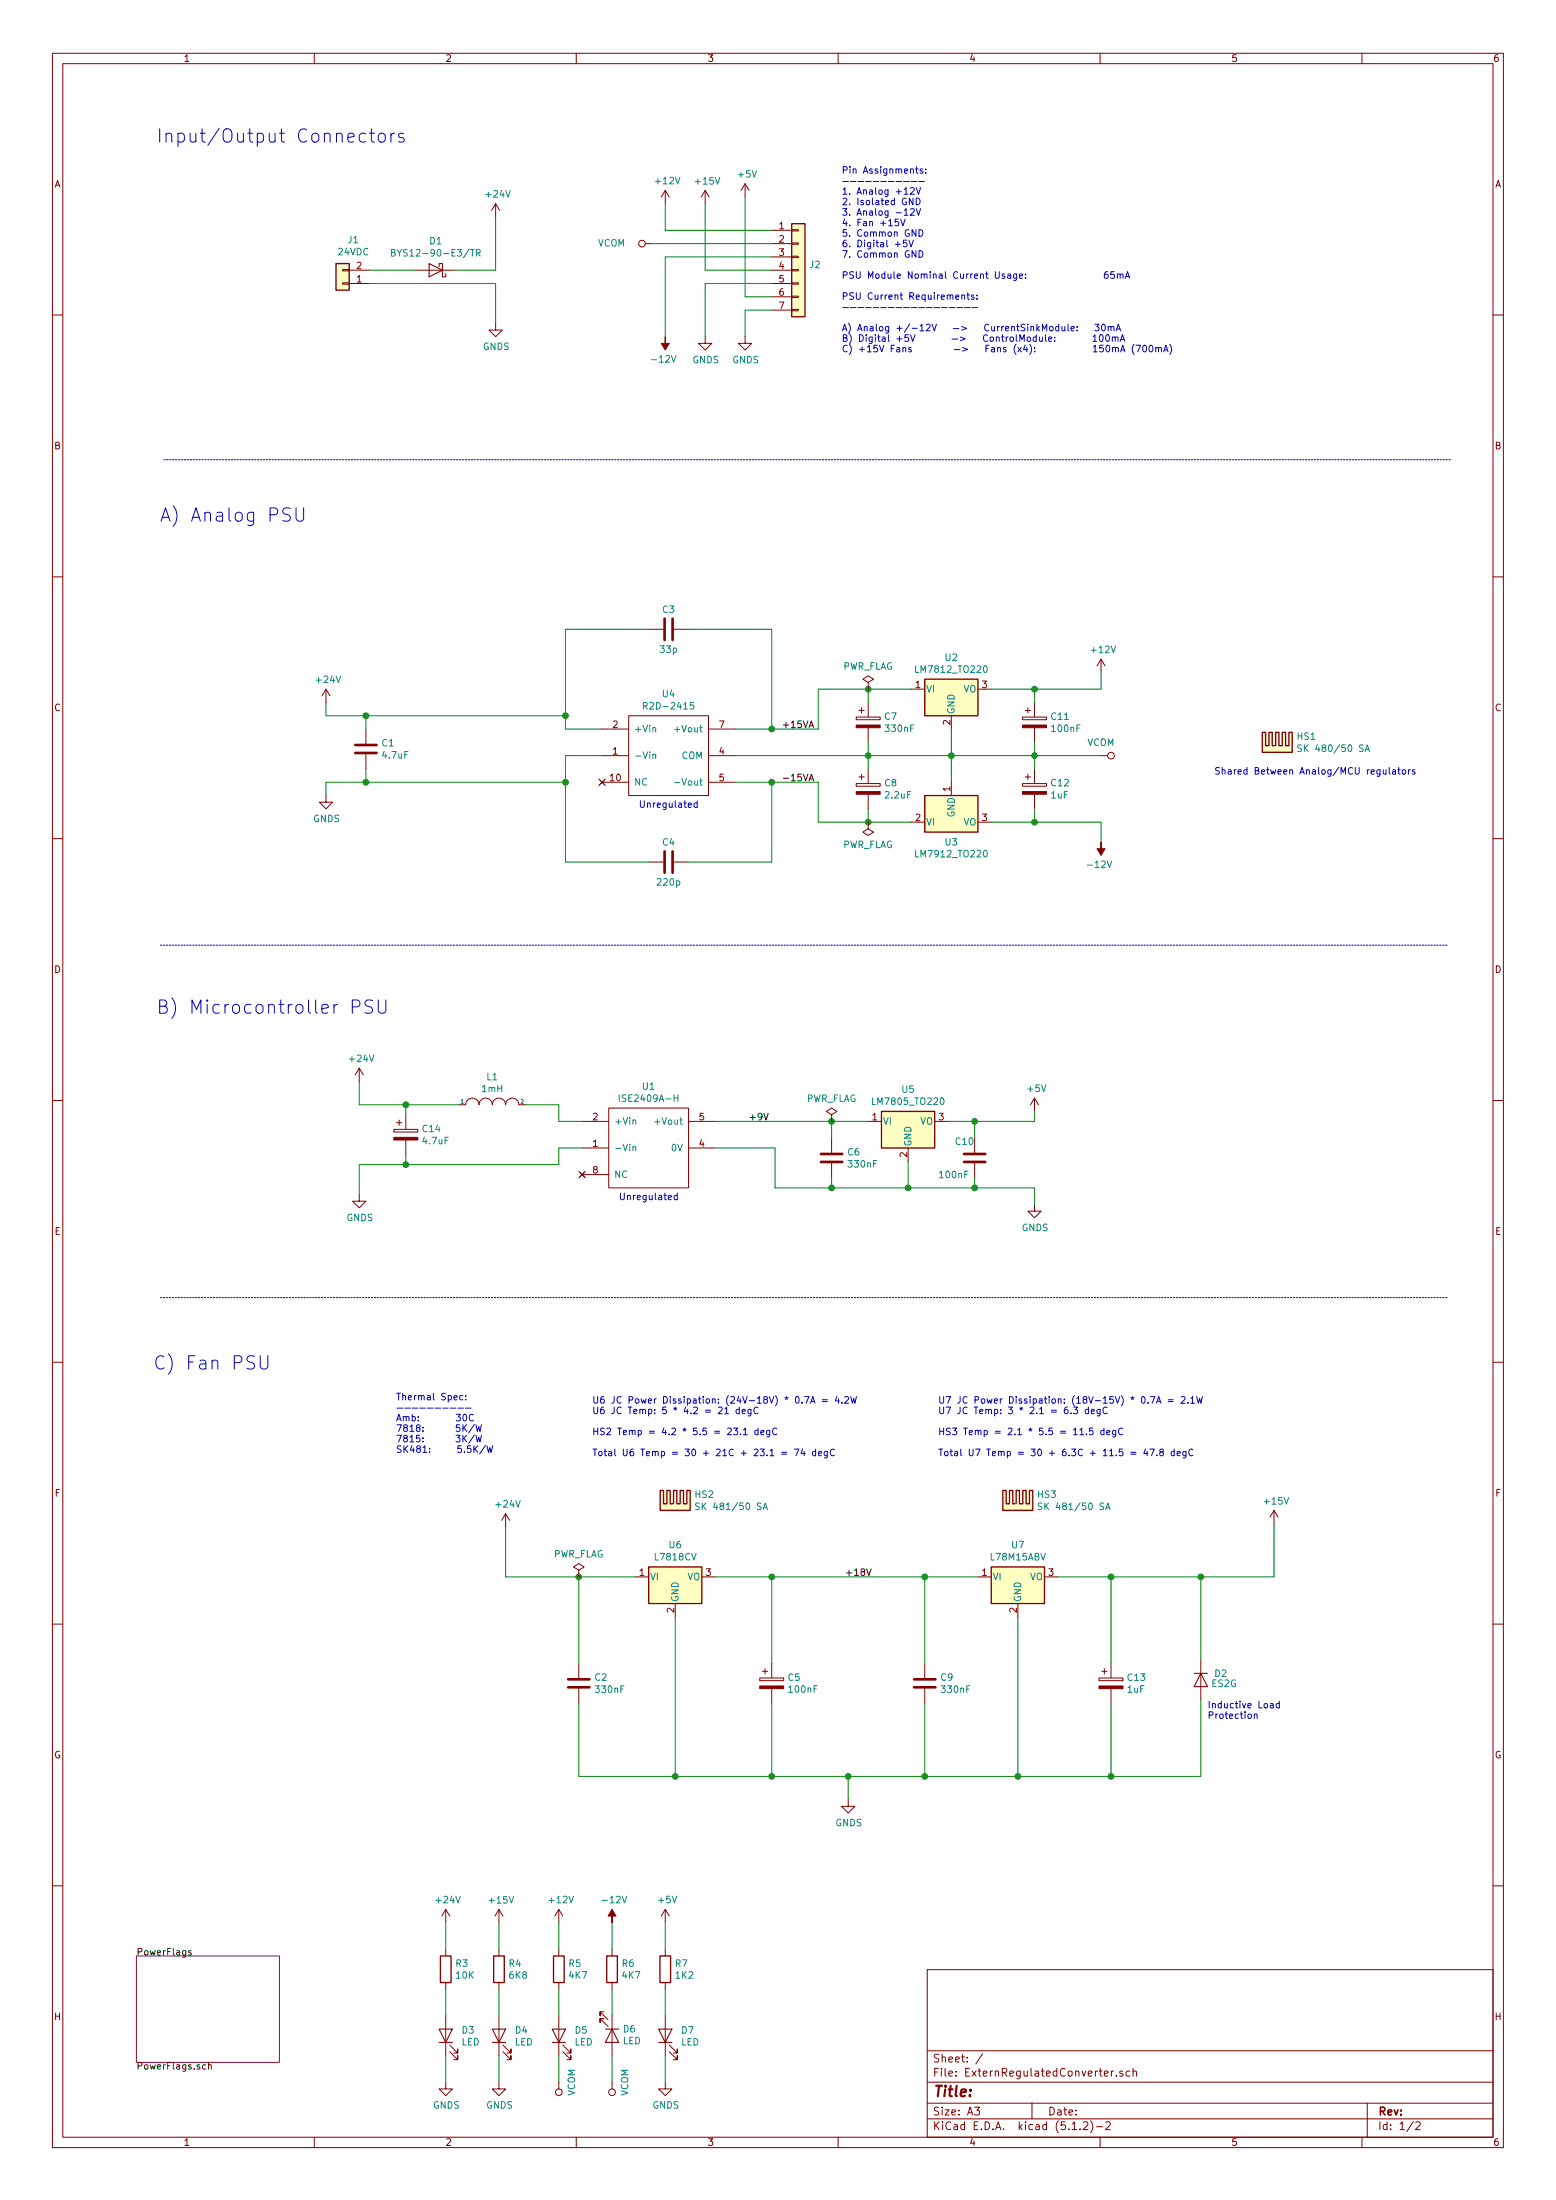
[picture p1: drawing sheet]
EESchema Schematic File Version 4
LIBS:24VIN_ExternRegulatedConverter-cache
EELAYER 29 0
EELAYER END
$Descr A3 11693 16535 portrait
encoding utf-8
Sheet 1 2
Title ""
Date ""
Rev ""
Comp ""
Comment1 ""
Comment2 ""
Comment3 ""
Comment4 ""
$EndDescr
$Comp
L Device:CP C7
U 1 1
P 6525 5425
F 0 "C7" H 6643 5471 50  0000 L CNN
F 1 "330nF" H 6643 5380 50  0000 L CNN
F 2 "Capacitor_SMD:C_0805_2012Metric_Pad1.15x1.40mm_HandSolder" H 6563 5275 50  0001 C CNN
F 3 "~" H 6525 5425 50  0001 C CNN
	1    6525 5425
	1    0    0    -1  
$EndComp
$Comp
L Device:CP C11
U 1 1
P 7775 5425
F 0 "C11" H 7893 5471 50  0000 L CNN
F 1 "100nF" H 7893 5380 50  0000 L CNN
F 2 "Capacitor_SMD:C_0805_2012Metric_Pad1.15x1.40mm_HandSolder" H 7813 5275 50  0001 C CNN
F 3 "~" H 7775 5425 50  0001 C CNN
	1    7775 5425
	1    0    0    -1  
$EndComp
Wire Wire Line
	6525 5275 6525 5175
Wire Wire Line
	6525 5175 6850 5175
Wire Wire Line
	7450 5175 7775 5175
Wire Wire Line
	7775 5175 7775 5275
Wire Wire Line
	7775 5575 7775 5675
Wire Wire Line
	7150 5475 7150 5675
Connection ~ 7150 5675
Wire Wire Line
	7150 5675 7775 5675
Wire Wire Line
	6525 5575 6525 5675
Connection ~ 6525 5675
Wire Wire Line
	6525 5675 7150 5675
Wire Wire Line
	7150 5875 7150 5675
$Comp
L Device:CP C8
U 1 1
P 6525 5925
F 0 "C8" H 6643 5971 50  0000 L CNN
F 1 "2.2uF" H 6643 5880 50  0000 L CNN
F 2 "Capacitor_SMD:CP_Elec_4x5.7" H 6563 5775 50  0001 C CNN
F 3 "~" H 6525 5925 50  0001 C CNN
	1    6525 5925
	1    0    0    -1  
$EndComp
Wire Wire Line
	6525 5675 6525 5775
Wire Wire Line
	6525 6075 6525 6175
Wire Wire Line
	6525 6175 6850 6175
$Comp
L Device:CP C12
U 1 1
P 7775 5925
F 0 "C12" H 7893 5971 50  0000 L CNN
F 1 "1uF" H 7893 5880 50  0000 L CNN
F 2 "Capacitor_SMD:CP_Elec_4x5.7" H 7813 5775 50  0001 C CNN
F 3 "~" H 7775 5925 50  0001 C CNN
	1    7775 5925
	1    0    0    -1  
$EndComp
Wire Wire Line
	7775 5675 7775 5775
Connection ~ 7775 5675
Wire Wire Line
	7775 6075 7775 6175
Wire Wire Line
	7775 6175 7450 6175
Wire Wire Line
	6150 5475 6150 5175
Wire Wire Line
	6150 5175 6525 5175
Connection ~ 6525 5175
Wire Wire Line
	6150 5875 6150 6175
Wire Wire Line
	6150 6175 6525 6175
Connection ~ 6525 6175
$Comp
L Device:C C3
U 1 1
P 5025 4725
F 0 "C3" V 4875 4725 50  0000 C CNN
F 1 "33p" V 5175 4725 50  0000 C CNN
F 2 "Capacitor_SMD:C_1206_3216Metric_Pad1.42x1.75mm_HandSolder" H 5063 4575 50  0001 C CNN
F 3 "~" H 5025 4725 50  0001 C CNN
	1    5025 4725
	0    1    1    0   
$EndComp
Wire Wire Line
	4875 4725 4250 4725
Wire Wire Line
	4250 4725 4250 5375
Wire Wire Line
	4250 5475 4525 5475
Wire Wire Line
	5175 4725 5800 4725
Wire Wire Line
	5800 4725 5800 5475
Wire Wire Line
	5800 5475 6150 5475
$Comp
L Device:C C4
U 1 1
P 5025 6475
F 0 "C4" V 4875 6475 50  0000 C CNN
F 1 "220p" V 5175 6475 50  0000 C CNN
F 2 "Capacitor_SMD:C_1206_3216Metric_Pad1.42x1.75mm_HandSolder" H 5063 6325 50  0001 C CNN
F 3 "~" H 5025 6475 50  0001 C CNN
	1    5025 6475
	0    1    1    0   
$EndComp
Wire Wire Line
	4875 6475 4250 6475
Wire Wire Line
	4250 6475 4250 5875
Wire Wire Line
	4250 5675 4525 5675
Wire Wire Line
	5175 6475 5800 6475
Wire Wire Line
	5800 5875 6150 5875
Wire Wire Line
	2750 5475 2750 5375
Wire Wire Line
	2750 5875 2750 5775
NoConn ~ 4525 5875
$Comp
L power:VCOM #PWR019
U 1 1
P 8275 5675
F 0 "#PWR019" H 8275 5525 50  0001 C CNN
F 1 "VCOM" V 8175 5675 50  0000 C CNN
F 2 "" H 8275 5675 50  0001 C CNN
F 3 "" H 8275 5675 50  0001 C CNN
	1    8275 5675
	0    1    1    0   
$EndComp
Wire Wire Line
	8275 5675 7775 5675
$Comp
L power:-12V #PWR020
U 1 1
P 8275 6325
F 0 "#PWR020" H 8275 6425 50  0001 C CNN
F 1 "-12V" H 8290 6498 50  0000 C CNN
F 2 "" H 8275 6325 50  0001 C CNN
F 3 "" H 8275 6325 50  0001 C CNN
	1    8275 6325
	-1   0    0    1   
$EndComp
Wire Wire Line
	8275 6325 8275 6175
Wire Wire Line
	8275 6175 7775 6175
Connection ~ 7775 6175
$Comp
L power:+12V #PWR018
U 1 1
P 8275 5050
F 0 "#PWR018" H 8275 4900 50  0001 C CNN
F 1 "+12V" H 8290 5223 50  0000 C CNN
F 2 "" H 8275 5050 50  0001 C CNN
F 3 "" H 8275 5050 50  0001 C CNN
	1    8275 5050
	1    0    0    -1  
$EndComp
Wire Wire Line
	8275 5050 8275 5175
Wire Wire Line
	8275 5175 7775 5175
Connection ~ 7775 5175
$Comp
L Connector_Generic:Conn_01x02 J1
U 1 1
P 2575 2125
F 0 "J1" H 2495 1800 50  0000 C CNN
F 1 "24VDC" H 2495 1891 50  0000 C CNN
F 2 "Connector_PinHeader_2.54mm:PinHeader_1x02_P2.54mm_Horizontal" H 2575 2125 50  0001 C CNN
F 3 "~" H 2575 2125 50  0001 C CNN
	1    2575 2125
	-1   0    0    1   
$EndComp
Wire Wire Line
	3725 2125 3725 2425
$Comp
L power:GNDS #PWR06
U 1 1
P 3725 2425
F 0 "#PWR06" H 3725 2175 50  0001 C CNN
F 1 "GNDS" H 3730 2252 50  0000 C CNN
F 2 "" H 3725 2425 50  0001 C CNN
F 3 "" H 3725 2425 50  0001 C CNN
	1    3725 2425
	1    0    0    -1  
$EndComp
Wire Wire Line
	3725 2125 2775 2125
$Comp
L power:+12V #PWR09
U 1 1
P 5000 1525
F 0 "#PWR09" H 5000 1375 50  0001 C CNN
F 1 "+12V" H 5015 1698 50  0000 C CNN
F 2 "" H 5000 1525 50  0001 C CNN
F 3 "" H 5000 1525 50  0001 C CNN
	1    5000 1525
	1    0    0    -1  
$EndComp
$Comp
L power:VCOM #PWR08
U 1 1
P 4900 1825
F 0 "#PWR08" H 4900 1675 50  0001 C CNN
F 1 "VCOM" V 4900 2025 50  0000 L CNN
F 2 "" H 4900 1825 50  0001 C CNN
F 3 "" H 4900 1825 50  0001 C CNN
	1    4900 1825
	0    -1   -1   0   
$EndComp
Wire Wire Line
	5000 1525 5000 1725
Wire Wire Line
	5000 1725 5800 1725
Wire Wire Line
	5800 1825 4900 1825
$Comp
L power:-12V #PWR010
U 1 1
P 5000 2525
F 0 "#PWR010" H 5000 2625 50  0001 C CNN
F 1 "-12V" H 5015 2698 50  0000 C CNN
F 2 "" H 5000 2525 50  0001 C CNN
F 3 "" H 5000 2525 50  0001 C CNN
	1    5000 2525
	-1   0    0    1   
$EndComp
Wire Wire Line
	5000 2525 5000 1925
Wire Wire Line
	5000 1925 5800 1925
$Comp
L power:+5V #PWR011
U 1 1
P 5600 1475
F 0 "#PWR011" H 5600 1325 50  0001 C CNN
F 1 "+5V" H 5615 1648 50  0000 C CNN
F 2 "" H 5600 1475 50  0001 C CNN
F 3 "" H 5600 1475 50  0001 C CNN
	1    5600 1475
	1    0    0    -1  
$EndComp
Wire Wire Line
	5300 1525 5300 2025
Wire Wire Line
	5300 2025 5800 2025
Wire Wire Line
	5300 2525 5300 2125
Wire Wire Line
	5300 2125 5800 2125
$Comp
L Device:D_Schottky D1
U 1 1
P 3275 2025
F 0 "D1" H 3275 1809 50  0000 C CNN
F 1 "BYS12-90-E3/TR" H 3275 1900 50  0000 C CNN
F 2 "Diode_SMD:D_SMA_Handsoldering" H 3275 2025 50  0001 C CNN
F 3 "https://www.vishay.com/docs/88950/bys12-90.pdf" H 3275 2025 50  0001 C CNN
	1    3275 2025
	-1   0    0    1   
$EndComp
Wire Wire Line
	2775 2025 3125 2025
Wire Wire Line
	3425 2025 3725 2025
$Comp
L Mechanical:Heatsink HS1
U 1 1
P 9600 5650
F 0 "HS1" H 9742 5771 50  0000 L CNN
F 1 "SK 480/50 SA" H 9742 5680 50  0000 L CNN
F 2 "FischerElektronikHeatsinks:SK512_SK480_50MM" H 9612 5650 50  0001 C CNN
F 3 "https://docs-emea.rs-online.com/webdocs/0f3d/0900766b80f3d603.pdf" H 9612 5650 50  0001 C CNN
F 4 "SK 480/50 SA" H 9600 5650 50  0001 C CNN "Mfr. No:"
F 5 "Fischer Elektronik" H 9600 5650 50  0001 C CNN "Mfr:"
F 6 "722-6874" H 9600 5650 50  0001 C CNN "RSComponentsNo"
	1    9600 5650
	1    0    0    -1  
$EndComp
Wire Wire Line
	2450 5375 2450 5275
Wire Wire Line
	2450 5875 2450 5975
$Comp
L power:GNDS #PWR02
U 1 1
P 2450 5975
F 0 "#PWR02" H 2450 5725 50  0001 C CNN
F 1 "GNDS" H 2455 5802 50  0000 C CNN
F 2 "" H 2450 5975 50  0001 C CNN
F 3 "" H 2450 5975 50  0001 C CNN
	1    2450 5975
	1    0    0    -1  
$EndComp
$Comp
L Connector_Generic:Conn_01x07 J2
U 1 1
P 6000 2025
F 0 "J2" H 6080 2067 50  0000 L CNN
F 1 "Conn_01x07" H 6080 1976 50  0001 L CNN
F 2 "Connector_Molex:Molex_KK-254_AE-6410-07A_1x07_P2.54mm_Vertical" H 6000 2025 50  0001 C CNN
F 3 "~" H 6000 2025 50  0001 C CNN
	1    6000 2025
	1    0    0    -1  
$EndComp
Wire Wire Line
	5800 2325 5600 2325
Wire Wire Line
	5600 2325 5600 2525
Wire Wire Line
	5800 2225 5600 2225
Wire Wire Line
	5600 2225 5600 1475
$Sheet
S 1025 14700 1075 800 
U 5D48EF64
F0 "PowerFlags" 50
F1 "PowerFlags.sch" 50
$EndSheet
Wire Wire Line
	5525 5475 5800 5475
Wire Wire Line
	5525 5675 6525 5675
Wire Wire Line
	5525 5875 5800 5875
$Comp
L 24VIN_ExternRegulatedConverter-rescue:LM7812_TO220-Regulator_Linear-ExternRegulatedConverter-rescue U2
U 1 1
P 7150 5175
F 0 "U2" H 7150 5414 50  0000 C CNN
F 1 "LM7812_TO220" H 7150 5325 50  0000 C CNN
F 2 "Package_TO_SOT_THT:TO-220-3_Vertical" H 7150 5400 50  0001 C CIN
F 3 "http://www.fairchildsemi.com/ds/LM/LM7805.pdf" H 7150 5125 50  0001 C CNN
	1    7150 5175
	1    0    0    -1  
$EndComp
$Comp
L 24VIN_ExternRegulatedConverter-rescue:LM7912_TO220-Regulator_Linear-ExternRegulatedConverter-rescue U3
U 1 1
P 7150 6175
F 0 "U3" H 7150 6026 50  0000 C CNN
F 1 "LM7912_TO220" H 7150 5937 50  0000 C CNN
F 2 "Package_TO_SOT_THT:TO-220-3_Vertical" H 7150 5975 50  0001 C CIN
F 3 "http://www.fairchildsemi.com/ds/LM/LM7905.pdf" H 7150 6175 50  0001 C CNN
	1    7150 6175
	1    0    0    -1  
$EndComp
Wire Wire Line
	5375 8625 5825 8625
Wire Wire Line
	5825 8625 5825 8925
$Comp
L power:GNDS #PWR017
U 1 1
P 7775 9050
F 0 "#PWR017" H 7775 8800 50  0001 C CNN
F 1 "GNDS" H 7780 8877 50  0000 C CNN
F 2 "" H 7775 9050 50  0001 C CNN
F 3 "" H 7775 9050 50  0001 C CNN
	1    7775 9050
	1    0    0    -1  
$EndComp
NoConn ~ 4375 8825
$Comp
L Device:C C1
U 1 1
P 2750 5625
F 0 "C1" H 2865 5671 50  0000 L CNN
F 1 "4.7uF" H 2865 5580 50  0000 L CNN
F 2 "Capacitor_SMD:CP_Elec_4x5.7" H 2788 5475 50  0001 C CNN
F 3 "~" H 2750 5625 50  0001 C CNN
	1    2750 5625
	1    0    0    -1  
$EndComp
$Comp
L Device:C C2
U 1 1
P 4350 12650
F 0 "C2" H 4465 12696 50  0000 L CNN
F 1 "330nF" H 4465 12605 50  0000 L CNN
F 2 "Capacitor_SMD:C_0805_2012Metric_Pad1.15x1.40mm_HandSolder" H 4388 12500 50  0001 C CNN
F 3 "~" H 4350 12650 50  0001 C CNN
	1    4350 12650
	1    0    0    -1  
$EndComp
Wire Wire Line
	4350 12500 4350 11850
Wire Wire Line
	4350 13350 4350 12800
Wire Wire Line
	4350 11850 3800 11850
Wire Wire Line
	3800 11850 3800 11475
Wire Wire Line
	6375 13350 6375 13525
$Comp
L power:GNDS #PWR015
U 1 1
P 6375 13525
F 0 "#PWR015" H 6375 13275 50  0001 C CNN
F 1 "GNDS" H 6380 13352 50  0000 C CNN
F 2 "" H 6375 13525 50  0001 C CNN
F 3 "" H 6375 13525 50  0001 C CNN
	1    6375 13525
	1    0    0    -1  
$EndComp
Connection ~ 4350 11850
Wire Wire Line
	5800 12800 5800 13350
Wire Wire Line
	5800 11850 5800 12500
Wire Wire Line
	2700 8750 2700 8975
$Comp
L power:GNDS #PWR04
U 1 1
P 2700 8975
F 0 "#PWR04" H 2700 8725 50  0001 C CNN
F 1 "GNDS" H 2705 8802 50  0000 C CNN
F 2 "" H 2700 8975 50  0001 C CNN
F 3 "" H 2700 8975 50  0001 C CNN
	1    2700 8975
	1    0    0    -1  
$EndComp
$Comp
L power:+15V #PWR013
U 1 1
P 5300 1525
F 0 "#PWR013" H 5300 1375 50  0001 C CNN
F 1 "+15V" H 5315 1696 50  0000 C CNN
F 2 "" H 5300 1525 50  0001 C CNN
F 3 "" H 5300 1525 50  0001 C CNN
	1    5300 1525
	1    0    0    -1  
$EndComp
Text Notes 6325 2650 0    50   ~ 0
Pin Assignments:\n———————————\n1. Analog +12V\n2. Isolated GND\n3. Analog -12V\n4. Fan +15V\n5. Common GND\n6. Digital +5V\n7. Common GND\n\nPSU Module Nominal Current Usage:               65mA\n\nPSU Current Requirements:\n——————————————————\n\nA) Analog +/-12V   —>   CurrentSinkModule:   30mA\nB) Digital +5V       —>   ControlModule:       100mA\nC) +15V Fans        —>   Fans (x4):           150mA (700mA)
$Comp
L power:GNDS #PWR014
U 1 1
P 5600 2525
F 0 "#PWR014" H 5600 2275 50  0001 C CNN
F 1 "GNDS" H 5605 2352 50  0000 C CNN
F 2 "" H 5600 2525 50  0001 C CNN
F 3 "" H 5600 2525 50  0001 C CNN
	1    5600 2525
	1    0    0    -1  
$EndComp
$Comp
L power:GNDS #PWR012
U 1 1
P 5300 2525
F 0 "#PWR012" H 5300 2275 50  0001 C CNN
F 1 "GNDS" H 5305 2352 50  0000 C CNN
F 2 "" H 5300 2525 50  0001 C CNN
F 3 "" H 5300 2525 50  0001 C CNN
	1    5300 2525
	1    0    0    -1  
$EndComp
$Comp
L Device:CP C5
U 1 1
P 5800 12650
F 0 "C5" H 5917 12695 50  0000 L CNN
F 1 "100nF" H 5917 12606 50  0000 L CNN
F 2 "Capacitor_SMD:CP_Elec_4x5.7" H 5838 12500 50  0001 C CNN
F 3 "~" H 5800 12650 50  0001 C CNN
	1    5800 12650
	1    0    0    -1  
$EndComp
Wire Wire Line
	2700 8300 3050 8300
Wire Wire Line
	2700 8300 2700 8125
Text Notes 1175 1075 0    100  ~ 0
Input/Output Connectors
Text Notes 1175 7625 0    100  ~ 0
B) Microcontroller PSU
Text Notes 1200 3925 0    100  ~ 0
A) Analog PSU
Text Notes 1150 10300 0    100  ~ 0
C) Fan PSU
$Comp
L Device:C C6
U 1 1
P 6250 8700
F 0 "C6" H 6365 8746 50  0000 L CNN
F 1 "330nF" H 6365 8655 50  0000 L CNN
F 2 "Capacitor_SMD:C_0805_2012Metric_Pad1.15x1.40mm_HandSolder" H 6288 8550 50  0001 C CNN
F 3 "~" H 6250 8700 50  0001 C CNN
	1    6250 8700
	1    0    0    -1  
$EndComp
Wire Wire Line
	6250 8550 6250 8425
Wire Wire Line
	6250 8925 6250 8850
Wire Wire Line
	5825 8925 6250 8925
Wire Wire Line
	6250 8425 6525 8425
Connection ~ 6250 8425
Wire Wire Line
	6825 8725 6825 8925
Wire Wire Line
	6250 8925 6825 8925
Connection ~ 6250 8925
Connection ~ 6825 8925
Wire Wire Line
	7325 8925 7775 8925
Wire Wire Line
	6825 8925 7325 8925
Connection ~ 7325 8925
Wire Wire Line
	7325 8850 7325 8925
Wire Wire Line
	7325 8425 7775 8425
Wire Wire Line
	7125 8425 7325 8425
Connection ~ 7325 8425
Wire Wire Line
	7325 8425 7325 8550
$Comp
L Device:C C10
U 1 1
P 7325 8700
F 0 "C10" H 7175 8825 50  0000 L CNN
F 1 "100nF" H 7050 8575 50  0000 L CNN
F 2 "Capacitor_SMD:C_0805_2012Metric_Pad1.15x1.40mm_HandSolder" H 7363 8550 50  0001 C CNN
F 3 "~" H 7325 8700 50  0001 C CNN
	1    7325 8700
	1    0    0    -1  
$EndComp
$Comp
L 24VIN_ExternRegulatedConverter-rescue:LM7805_TO220-Regulator_Linear-ExternRegulatedConverter-rescue U5
U 1 1
P 6825 8425
F 0 "U5" H 6825 8667 50  0000 C CNN
F 1 "LM7805_TO220" H 6825 8576 50  0000 C CNN
F 2 "Package_TO_SOT_THT:TO-220-3_Vertical" H 6825 8650 50  0001 C CIN
F 3 "http://www.fairchildsemi.com/ds/LM/LM7805.pdf" H 6825 8375 50  0001 C CNN
	1    6825 8425
	1    0    0    -1  
$EndComp
Wire Wire Line
	5375 8425 6250 8425
Wire Wire Line
	7775 8925 7775 9050
Wire Wire Line
	3725 2025 3725 1625
$Comp
L power:+24V #PWR05
U 1 1
P 3725 1625
F 0 "#PWR05" H 3725 1475 50  0001 C CNN
F 1 "+24V" H 3740 1798 50  0000 C CNN
F 2 "" H 3725 1625 50  0001 C CNN
F 3 "" H 3725 1625 50  0001 C CNN
	1    3725 1625
	1    0    0    -1  
$EndComp
$Comp
L power:+24V #PWR01
U 1 1
P 2450 5275
F 0 "#PWR01" H 2450 5125 50  0001 C CNN
F 1 "+24V" H 2465 5448 50  0000 C CNN
F 2 "" H 2450 5275 50  0001 C CNN
F 3 "" H 2450 5275 50  0001 C CNN
	1    2450 5275
	1    0    0    -1  
$EndComp
$Comp
L power:+24V #PWR07
U 1 1
P 3800 11475
F 0 "#PWR07" H 3800 11325 50  0001 C CNN
F 1 "+24V" H 3815 11648 50  0000 C CNN
F 2 "" H 3800 11475 50  0001 C CNN
F 3 "" H 3800 11475 50  0001 C CNN
	1    3800 11475
	1    0    0    -1  
$EndComp
$Comp
L power:+24V #PWR03
U 1 1
P 2700 8125
F 0 "#PWR03" H 2700 7975 50  0001 C CNN
F 1 "+24V" H 2715 8298 50  0000 C CNN
F 2 "" H 2700 8125 50  0001 C CNN
F 3 "" H 2700 8125 50  0001 C CNN
	1    2700 8125
	1    0    0    -1  
$EndComp
Wire Wire Line
	2750 5375 2450 5375
Wire Wire Line
	2450 5875 2750 5875
Connection ~ 2750 5875
Text Notes 4800 6075 0    50   ~ 0
Unregulated
Text Notes 4650 9025 0    50   ~ 0
Unregulated
Text Label 5875 5475 0    50   ~ 0
+15VA
Text Label 5875 5875 0    50   ~ 0
-15VA
Connection ~ 2750 5375
Connection ~ 4250 5375
Wire Wire Line
	4250 5375 4250 5475
Connection ~ 4250 5875
Wire Wire Line
	4250 5875 4250 5675
Wire Wire Line
	2750 5875 4250 5875
$Comp
L power:+5V #PWR016
U 1 1
P 7775 8350
F 0 "#PWR016" H 7775 8200 50  0001 C CNN
F 1 "+5V" H 7790 8523 50  0000 C CNN
F 2 "" H 7775 8350 50  0001 C CNN
F 3 "" H 7775 8350 50  0001 C CNN
	1    7775 8350
	1    0    0    -1  
$EndComp
Wire Wire Line
	7775 8350 7775 8425
Text Notes 2975 10925 0    50   ~ 0
Thermal Spec:\n——————————\nAmb:       30C\n7818:      5K/W\n7815:      3K/W\nSK481:     5.5K/W\n
Wire Wire Line
	4350 11850 4775 11850
Wire Notes Line
	10900 3450 1225 3450
Wire Notes Line
	10875 7100 1200 7100
Wire Notes Line
	10875 9750 1200 9750
$Comp
L 24VIN_ExternRegulatedConverter-rescue:LM7818_TO220-Regulator_Linear-ExternRegulatedConverter-rescue U6
U 1 1
P 5075 11850
F 0 "U6" H 5075 12092 50  0000 C CNN
F 1 "L7818CV" H 5075 12001 50  0000 C CNN
F 2 "Package_TO_SOT_THT:TO-220-3_Vertical" H 5075 12075 50  0001 C CIN
F 3 "https://docs-emea.rs-online.com/webdocs/1282/0900766b81282455.pdf" H 5075 11800 50  0001 C CNN
F 4 "STMicroelectronics" H 5075 11850 50  0001 C CNN "Mfr:"
F 5 "793-1352" H 5075 11850 50  0001 C CNN "RSComponentsNo"
	1    5075 11850
	1    0    0    -1  
$EndComp
$Comp
L 24VIN_ExternRegulatedConverter-rescue:LM7815_TO220-Regulator_Linear-ExternRegulatedConverter-rescue U7
U 1 1
P 7650 11850
F 0 "U7" H 7650 12092 50  0000 C CNN
F 1 "L78M15ABV" H 7650 12001 50  0000 C CNN
F 2 "Package_TO_SOT_THT:TO-220-3_Vertical" H 7650 12075 50  0001 C CIN
F 3 "https://docs-emea.rs-online.com/webdocs/0dbd/0900766b80dbd968.pdf" H 7650 11800 50  0001 C CNN
F 4 "STMicroelectronics" H 7650 11850 50  0001 C CNN "Mfr:"
F 5 "686-9776" H 7650 11850 50  0001 C CNN "RSComponentsNo"
	1    7650 11850
	1    0    0    -1  
$EndComp
Wire Wire Line
	4350 13350 5075 13350
Wire Wire Line
	5375 11850 5800 11850
Wire Wire Line
	5075 12150 5075 13350
Connection ~ 5075 13350
Wire Wire Line
	5075 13350 5800 13350
Connection ~ 5800 11850
Connection ~ 5800 13350
Wire Wire Line
	5800 13350 6375 13350
Wire Wire Line
	5800 11850 6950 11850
Wire Wire Line
	8350 12800 8350 13350
Wire Wire Line
	8350 11850 8350 12500
$Comp
L Device:CP C13
U 1 1
P 8350 12650
F 0 "C13" H 8467 12695 50  0000 L CNN
F 1 "1uF" H 8467 12606 50  0000 L CNN
F 2 "Capacitor_SMD:CP_Elec_4x5.7" H 8388 12500 50  0001 C CNN
F 3 "~" H 8350 12650 50  0001 C CNN
	1    8350 12650
	1    0    0    -1  
$EndComp
Wire Wire Line
	7950 11850 8350 11850
Wire Wire Line
	7650 12150 7650 13350
Connection ~ 7650 13350
Wire Wire Line
	7650 13350 8350 13350
$Comp
L Device:C C9
U 1 1
P 6950 12650
F 0 "C9" H 7065 12696 50  0000 L CNN
F 1 "330nF" H 7065 12605 50  0000 L CNN
F 2 "Capacitor_SMD:C_0805_2012Metric_Pad1.15x1.40mm_HandSolder" H 6988 12500 50  0001 C CNN
F 3 "~" H 6950 12650 50  0001 C CNN
	1    6950 12650
	1    0    0    -1  
$EndComp
Wire Wire Line
	6950 12500 6950 11850
Wire Wire Line
	6950 13350 6950 12800
Connection ~ 6950 11850
Wire Wire Line
	6950 11850 7350 11850
Connection ~ 6950 13350
Wire Wire Line
	6950 13350 7650 13350
Connection ~ 8350 11850
Connection ~ 8350 13350
Connection ~ 6375 13350
Wire Wire Line
	6375 13350 6950 13350
Wire Wire Line
	8350 13350 9025 13350
Wire Wire Line
	8350 11850 9025 11850
Text Notes 9075 12925 0    50   ~ 0
Inductive Load\nProtection
$Comp
L Device:D D2
U 1 1
P 9025 12625
F 0 "D2" V 8975 12775 50  0000 C CNN
F 1 "ES2G" V 9050 12800 50  0000 C CNN
F 2 "Diode_SMD:D_SMA_Handsoldering" H 9025 12625 50  0001 C CNN
F 3 "https://www.vishay.com/docs/88588/es2f.pdf" H 9025 12625 50  0001 C CNN
	1    9025 12625
	0    1    1    0   
$EndComp
Wire Wire Line
	9025 12775 9025 13350
Wire Wire Line
	9025 12475 9025 11850
Connection ~ 9025 11850
Wire Wire Line
	9025 11850 9575 11850
$Comp
L power:+15V #PWR021
U 1 1
P 9575 11450
F 0 "#PWR021" H 9575 11300 50  0001 C CNN
F 1 "+15V" H 9590 11621 50  0000 C CNN
F 2 "" H 9575 11450 50  0001 C CNN
F 3 "" H 9575 11450 50  0001 C CNN
	1    9575 11450
	1    0    0    -1  
$EndComp
Wire Wire Line
	9575 11850 9575 11450
$Comp
L Mechanical:Heatsink HS2
U 1 1
P 5075 11350
F 0 "HS2" H 5217 11471 50  0000 L CNN
F 1 "SK 481/50 SA" H 5217 11380 50  0000 L CNN
F 2 "FischerElektronikHeatsinks:SK481_SK480_25MM" H 5087 11350 50  0001 C CNN
F 3 "https://docs-emea.rs-online.com/webdocs/0f3d/0900766b80f3d603.pdf" H 5087 11350 50  0001 C CNN
F 4 "SK 481/50 SA" H 5075 11350 50  0001 C CNN "Mfr. No:"
F 5 "Fischer Elektronik" H 5075 11350 50  0001 C CNN "Mfr:"
F 6 "722-6864" H 5075 11350 50  0001 C CNN "RSComponentsNo"
F 7 "5.5K/W" H 5075 11350 50  0001 C CNN "Type"
	1    5075 11350
	1    0    0    -1  
$EndComp
Text Notes 9125 5825 0    50   ~ 0
Shared Between Analog/MCU regulators
$Comp
L DCConverters:ISE2409A-H U1
U 1 1
P 4875 8625
F 0 "U1" H 4875 9090 50  0000 C CNN
F 1 "ISE2409A-H" H 4875 8999 50  0000 C CNN
F 2 "XPower_Converter_DCDC:ISE" H 4875 8725 50  0001 C CNN
F 3 "https://docs-emea.rs-online.com/webdocs/150c/0900766b8150c3ee.pdf" H 4875 8725 50  0001 C CNN
F 4 "122-7381" H 4875 8625 50  0001 C CNN "RSComponentsNo"
	1    4875 8625
	1    0    0    -1  
$EndComp
$Comp
L DCConverters:R2D-2415 U4
U 1 1
P 5025 5675
F 0 "U4" H 5025 6140 50  0000 C CNN
F 1 "R2D-2415" H 5025 6049 50  0000 C CNN
F 2 "RS6:R2D" H 5025 5775 50  0001 C CNN
F 3 "https://www.mouser.co.uk/datasheet/2/468/R2S_R2D-958354.pdf" H 5025 5775 50  0001 C CNN
	1    5025 5675
	1    0    0    -1  
$EndComp
Connection ~ 5800 5475
Connection ~ 5800 5875
Wire Wire Line
	5800 5875 5800 6475
$Comp
L power:PWR_FLAG #FLG0101
U 1 1
P 4350 11850
F 0 "#FLG0101" H 4350 11925 50  0001 C CNN
F 1 "PWR_FLAG" H 4350 12023 50  0000 C CNN
F 2 "" H 4350 11850 50  0001 C CNN
F 3 "~" H 4350 11850 50  0001 C CNN
	1    4350 11850
	1    0    0    -1  
$EndComp
$Comp
L power:PWR_FLAG #FLG0102
U 1 1
P 6250 8425
F 0 "#FLG0102" H 6250 8500 50  0001 C CNN
F 1 "PWR_FLAG" H 6250 8598 50  0000 C CNN
F 2 "" H 6250 8425 50  0001 C CNN
F 3 "~" H 6250 8425 50  0001 C CNN
	1    6250 8425
	1    0    0    -1  
$EndComp
$Comp
L Device:CP C14
U 1 1
P 3050 8525
F 0 "C14" H 3168 8571 50  0000 L CNN
F 1 "4.7uF" H 3168 8480 50  0000 L CNN
F 2 "Capacitor_SMD:CP_Elec_4x5.7" H 3088 8375 50  0001 C CNN
F 3 "~" H 3050 8525 50  0001 C CNN
	1    3050 8525
	1    0    0    -1  
$EndComp
Wire Wire Line
	3050 8300 3050 8375
Wire Wire Line
	3050 8675 3050 8750
Wire Wire Line
	4375 8625 4200 8625
Wire Wire Line
	4200 8625 4200 8750
Wire Wire Line
	4200 8300 4200 8425
Wire Wire Line
	4200 8425 4375 8425
Connection ~ 3050 8300
Connection ~ 3050 8750
Wire Wire Line
	3050 8750 2700 8750
Wire Wire Line
	3050 8750 4200 8750
Wire Wire Line
	3050 8300 3450 8300
Wire Wire Line
	2750 5375 4250 5375
Text Label 5625 8425 0    50   ~ 0
+9V
Text Label 6350 11850 0    50   ~ 0
+18V
$Comp
L power:PWR_FLAG #FLG0103
U 1 1
P 6525 6175
F 0 "#FLG0103" H 6525 6250 50  0001 C CNN
F 1 "PWR_FLAG" H 6525 6348 50  0000 C CNN
F 2 "" H 6525 6175 50  0001 C CNN
F 3 "~" H 6525 6175 50  0001 C CNN
	1    6525 6175
	-1   0    0    1   
$EndComp
$Comp
L Mechanical:Heatsink HS3
U 1 1
P 7650 11350
F 0 "HS3" H 7792 11471 50  0000 L CNN
F 1 "SK 481/50 SA" H 7792 11380 50  0000 L CNN
F 2 "FischerElektronikHeatsinks:SK481_SK480_25MM" H 7662 11350 50  0001 C CNN
F 3 "https://docs-emea.rs-online.com/webdocs/0f3d/0900766b80f3d603.pdf" H 7662 11350 50  0001 C CNN
F 4 "SK 481/50 SA" H 7650 11350 50  0001 C CNN "Mfr. No:"
F 5 "Fischer Elektronik" H 7650 11350 50  0001 C CNN "Mfr:"
F 6 "722-6864" H 7650 11350 50  0001 C CNN "RSComponentsNo"
F 7 "5.5K/W" H 7650 11350 50  0001 C CNN "Type"
	1    7650 11350
	1    0    0    -1  
$EndComp
Text Notes 4450 10950 0    50   ~ 0
U6 JC Power Dissipation: (24V-18V) * 0.7A = 4.2W \nU6 JC Temp: 5 * 4.2 = 21 degC \n\nHS2 Temp = 4.2 * 5.5 = 23.1 degC\n\nTotal U6 Temp = 30 + 21C + 23.1 = 74 degC
Text Notes 7050 10950 0    50   ~ 0
U7 JC Power Dissipation: (18V-15V) * 0.7A = 2.1W \nU7 JC Temp: 3 * 2.1 = 6.3 degC\n  \nHS3 Temp = 2.1 * 5.5 = 11.5 degC\n\nTotal U7 Temp = 30 + 6.3C + 11.5 = 47.8 degC
$Comp
L power:PWR_FLAG #FLG0104
U 1 1
P 6525 5175
F 0 "#FLG0104" H 6525 5250 50  0001 C CNN
F 1 "PWR_FLAG" H 6525 5348 50  0000 C CNN
F 2 "" H 6525 5175 50  0001 C CNN
F 3 "~" H 6525 5175 50  0001 C CNN
	1    6525 5175
	1    0    0    -1  
$EndComp
$Comp
L pspice:INDUCTOR L1
U 1 1
P 3700 8300
F 0 "L1" H 3700 8511 50  0000 C CNN
F 1 "1mH" H 3700 8422 50  0000 C CNN
F 2 "Inductor_SMD:L_Neosid_SM-NE127_HandSoldering" H 3700 8300 50  0001 C CNN
F 3 "~" H 3700 8300 50  0001 C CNN
	1    3700 8300
	1    0    0    -1  
$EndComp
Wire Wire Line
	3950 8300 4200 8300
$Comp
L power:+24V #PWR022
U 1 1
P 3350 14450
F 0 "#PWR022" H 3350 14300 50  0001 C CNN
F 1 "+24V" H 3365 14623 50  0000 C CNN
F 2 "" H 3350 14450 50  0001 C CNN
F 3 "" H 3350 14450 50  0001 C CNN
	1    3350 14450
	1    0    0    -1  
$EndComp
$Comp
L power:+12V #PWR028
U 1 1
P 4200 14450
F 0 "#PWR028" H 4200 14300 50  0001 C CNN
F 1 "+12V" H 4215 14623 50  0000 C CNN
F 2 "" H 4200 14450 50  0001 C CNN
F 3 "" H 4200 14450 50  0001 C CNN
	1    4200 14450
	1    0    0    -1  
$EndComp
$Comp
L power:-12V #PWR030
U 1 1
P 4600 14450
F 0 "#PWR030" H 4600 14550 50  0001 C CNN
F 1 "-12V" H 4615 14623 50  0000 C CNN
F 2 "" H 4600 14450 50  0001 C CNN
F 3 "" H 4600 14450 50  0001 C CNN
	1    4600 14450
	1    0    0    -1  
$EndComp
$Comp
L power:+15V #PWR024
U 1 1
P 3750 14450
F 0 "#PWR024" H 3750 14300 50  0001 C CNN
F 1 "+15V" H 3765 14621 50  0000 C CNN
F 2 "" H 3750 14450 50  0001 C CNN
F 3 "" H 3750 14450 50  0001 C CNN
	1    3750 14450
	1    0    0    -1  
$EndComp
$Comp
L power:+5V #PWR032
U 1 1
P 5000 14450
F 0 "#PWR032" H 5000 14300 50  0001 C CNN
F 1 "+5V" H 5015 14623 50  0000 C CNN
F 2 "" H 5000 14450 50  0001 C CNN
F 3 "" H 5000 14450 50  0001 C CNN
	1    5000 14450
	1    0    0    -1  
$EndComp
$Comp
L Device:R R3
U 1 1
P 3350 14800
F 0 "R3" H 3420 14845 50  0000 L CNN
F 1 "10K" H 3420 14756 50  0000 L CNN
F 2 "Resistor_SMD:R_1206_3216Metric_Pad1.42x1.75mm_HandSolder" V 3280 14800 50  0001 C CNN
F 3 "~" H 3350 14800 50  0001 C CNN
	1    3350 14800
	1    0    0    -1  
$EndComp
$Comp
L Device:R R4
U 1 1
P 3750 14800
F 0 "R4" H 3820 14845 50  0000 L CNN
F 1 "6K8" H 3820 14756 50  0000 L CNN
F 2 "Resistor_SMD:R_1206_3216Metric_Pad1.42x1.75mm_HandSolder" V 3680 14800 50  0001 C CNN
F 3 "~" H 3750 14800 50  0001 C CNN
	1    3750 14800
	1    0    0    -1  
$EndComp
$Comp
L Device:R R6
U 1 1
P 4600 14800
F 0 "R6" H 4670 14845 50  0000 L CNN
F 1 "4K7" H 4670 14756 50  0000 L CNN
F 2 "Resistor_SMD:R_1206_3216Metric_Pad1.42x1.75mm_HandSolder" V 4530 14800 50  0001 C CNN
F 3 "~" H 4600 14800 50  0001 C CNN
	1    4600 14800
	1    0    0    -1  
$EndComp
$Comp
L Device:R R7
U 1 1
P 5000 14800
F 0 "R7" H 5070 14845 50  0000 L CNN
F 1 "1K2" H 5070 14756 50  0000 L CNN
F 2 "Resistor_SMD:R_1206_3216Metric_Pad1.42x1.75mm_HandSolder" V 4930 14800 50  0001 C CNN
F 3 "~" H 5000 14800 50  0001 C CNN
	1    5000 14800
	1    0    0    -1  
$EndComp
$Comp
L Device:R R5
U 1 1
P 4200 14800
F 0 "R5" H 4270 14845 50  0000 L CNN
F 1 "4K7" H 4270 14756 50  0000 L CNN
F 2 "Resistor_SMD:R_1206_3216Metric_Pad1.42x1.75mm_HandSolder" V 4130 14800 50  0001 C CNN
F 3 "~" H 4200 14800 50  0001 C CNN
	1    4200 14800
	1    0    0    -1  
$EndComp
$Comp
L Device:LED D3
U 1 1
P 3350 15300
F 0 "D3" V 3388 15183 50  0000 R CNN
F 1 "LED" V 3299 15183 50  0000 R CNN
F 2 "LED_THT:LED_D3.0mm" H 3350 15300 50  0001 C CNN
F 3 "~" H 3350 15300 50  0001 C CNN
F 4 "2.64" V 3350 15300 50  0001 C CNN "Vf"
	1    3350 15300
	0    -1   -1   0   
$EndComp
$Comp
L power:GNDS #PWR023
U 1 1
P 3350 15650
F 0 "#PWR023" H 3350 15400 50  0001 C CNN
F 1 "GNDS" H 3355 15479 50  0000 C CNN
F 2 "" H 3350 15650 50  0001 C CNN
F 3 "" H 3350 15650 50  0001 C CNN
	1    3350 15650
	1    0    0    -1  
$EndComp
$Comp
L Device:LED D4
U 1 1
P 3750 15300
F 0 "D4" V 3788 15183 50  0000 R CNN
F 1 "LED" V 3699 15183 50  0000 R CNN
F 2 "LED_THT:LED_D3.0mm" H 3750 15300 50  0001 C CNN
F 3 "~" H 3750 15300 50  0001 C CNN
F 4 "2.64" V 3750 15300 50  0001 C CNN "Vf"
	1    3750 15300
	0    -1   -1   0   
$EndComp
$Comp
L Device:LED D5
U 1 1
P 4200 15300
F 0 "D5" V 4238 15183 50  0000 R CNN
F 1 "LED" V 4149 15183 50  0000 R CNN
F 2 "LED_THT:LED_D3.0mm" H 4200 15300 50  0001 C CNN
F 3 "~" H 4200 15300 50  0001 C CNN
F 4 "2.64" V 4200 15300 50  0001 C CNN "Vf"
	1    4200 15300
	0    -1   -1   0   
$EndComp
$Comp
L Device:LED D6
U 1 1
P 4600 15300
F 0 "D6" V 4548 15379 50  0000 L CNN
F 1 "LED" V 4637 15379 50  0000 L CNN
F 2 "LED_THT:LED_D3.0mm" H 4600 15300 50  0001 C CNN
F 3 "~" H 4600 15300 50  0001 C CNN
F 4 "2.64" V 4600 15300 50  0001 C CNN "Vf"
	1    4600 15300
	0    1    1    0   
$EndComp
$Comp
L Device:LED D7
U 1 1
P 5000 15300
F 0 "D7" V 5038 15183 50  0000 R CNN
F 1 "LED" V 4949 15183 50  0000 R CNN
F 2 "LED_THT:LED_D3.0mm" H 5000 15300 50  0001 C CNN
F 3 "~" H 5000 15300 50  0001 C CNN
F 4 "2.64" V 5000 15300 50  0001 C CNN "Vf"
	1    5000 15300
	0    -1   -1   0   
$EndComp
$Comp
L power:GNDS #PWR027
U 1 1
P 3750 15650
F 0 "#PWR027" H 3750 15400 50  0001 C CNN
F 1 "GNDS" H 3755 15479 50  0000 C CNN
F 2 "" H 3750 15650 50  0001 C CNN
F 3 "" H 3750 15650 50  0001 C CNN
	1    3750 15650
	1    0    0    -1  
$EndComp
$Comp
L power:GNDS #PWR033
U 1 1
P 5000 15650
F 0 "#PWR033" H 5000 15400 50  0001 C CNN
F 1 "GNDS" H 5005 15479 50  0000 C CNN
F 2 "" H 5000 15650 50  0001 C CNN
F 3 "" H 5000 15650 50  0001 C CNN
	1    5000 15650
	1    0    0    -1  
$EndComp
Wire Wire Line
	3350 14450 3350 14650
Wire Wire Line
	3750 14450 3750 14650
Wire Wire Line
	4200 14450 4200 14650
Wire Wire Line
	4600 14450 4600 14650
Wire Wire Line
	5000 14450 5000 14650
Wire Wire Line
	3350 14950 3350 15150
Wire Wire Line
	3750 14950 3750 15150
Wire Wire Line
	4200 14950 4200 15150
Wire Wire Line
	4600 14950 4600 15150
Wire Wire Line
	5000 14950 5000 15150
Wire Wire Line
	5000 15450 5000 15650
Wire Wire Line
	4600 15450 4600 15650
Wire Wire Line
	4200 15450 4200 15650
Wire Wire Line
	3750 15450 3750 15650
Wire Wire Line
	3350 15450 3350 15650
$Comp
L power:VCOM #PWR0101
U 1 1
P 4600 15650
F 0 "#PWR0101" H 4600 15500 50  0001 C CNN
F 1 "VCOM" V 4500 15650 50  0000 C CNN
F 2 "" H 4600 15650 50  0001 C CNN
F 3 "" H 4600 15650 50  0001 C CNN
	1    4600 15650
	-1   0    0    1   
$EndComp
$Comp
L power:VCOM #PWR0102
U 1 1
P 4200 15650
F 0 "#PWR0102" H 4200 15500 50  0001 C CNN
F 1 "VCOM" V 4100 15650 50  0000 C CNN
F 2 "" H 4200 15650 50  0001 C CNN
F 3 "" H 4200 15650 50  0001 C CNN
	1    4200 15650
	-1   0    0    1   
$EndComp
$EndSCHEMATC
